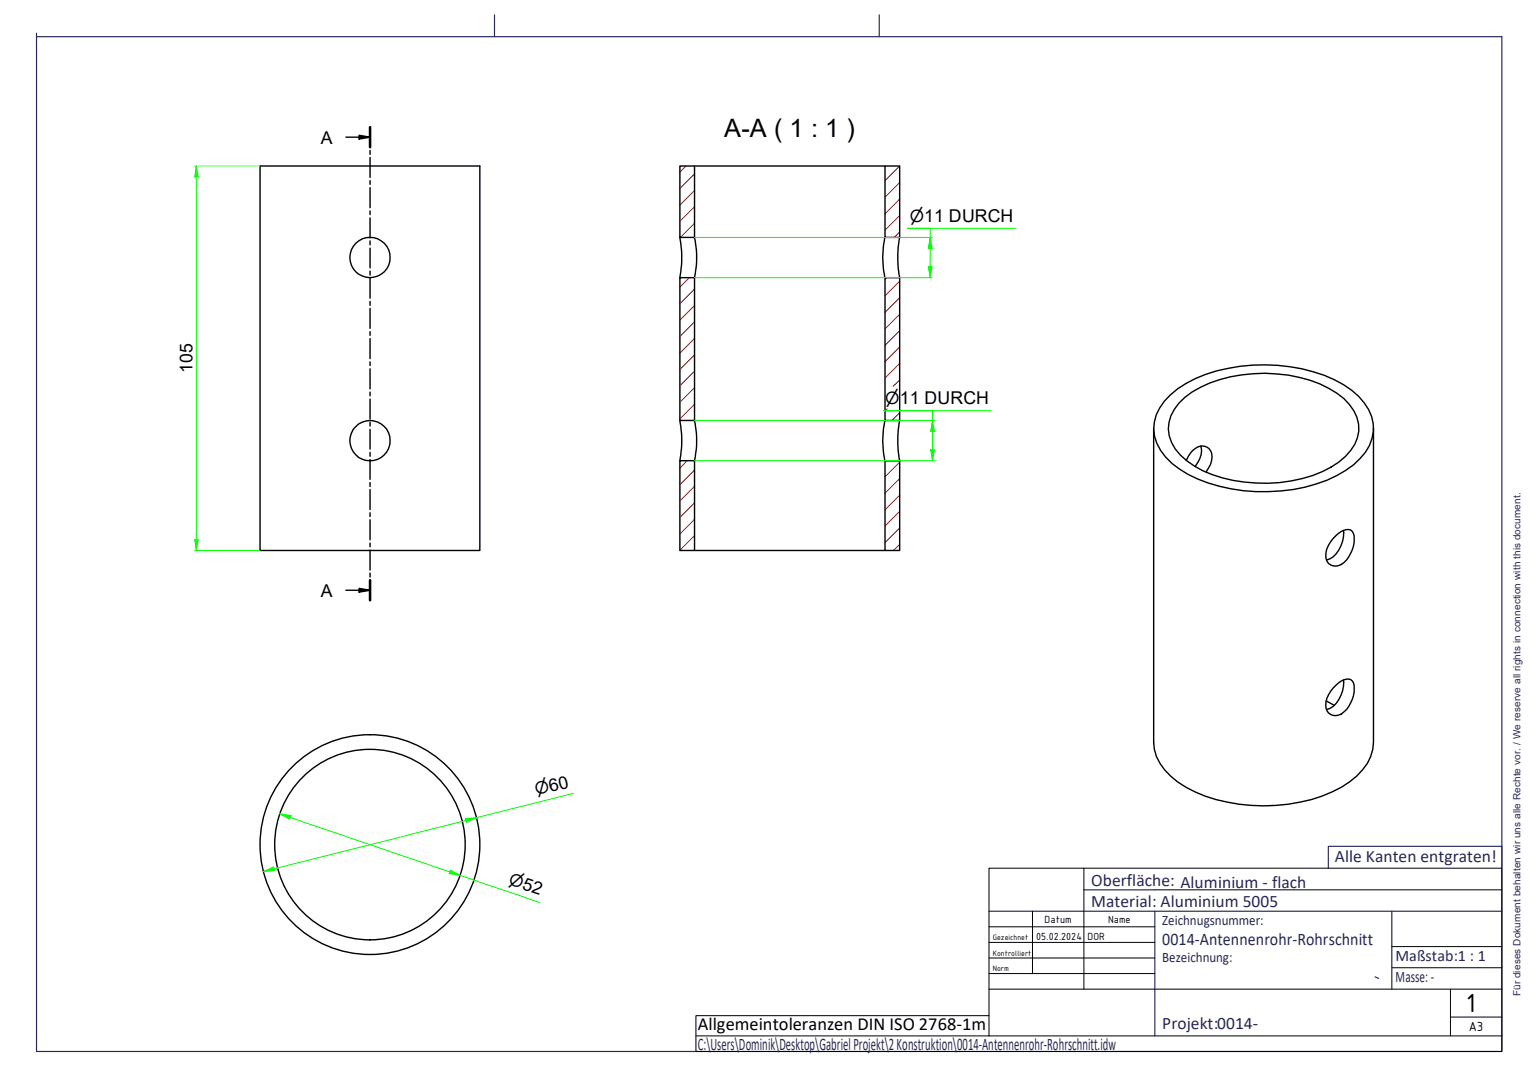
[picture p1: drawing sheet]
<svg xmlns="http://www.w3.org/2000/svg" width="420mm" height="297mm" viewBox="0 0 420 297" stroke-linecap="round" stroke-linejoin="round" font-family="sans-serif">
<!-- layer: AM_8 -->
<g fill="none" stroke="#f00" stroke-width=".27">
<path d="M187.3 45.3l-1.7 1.7M189.6 56.4l-4 4M189.6 52l-4 4M189.6 47.5l-4 4M245.6 58.9l-4 4M245.6 54.3l-4 4M245.6 49.8l-4 4M245.6 45.3l-4 4M188.2 75.8l-2.6 2.6M189.6 78.9l-4 4M189.6 60.9l-3.9 3.9M242.1 75.8l-.5 .5"/>
<path d="M245.6 76.8l-4 4M245.6 63.3l-1.5 1.5M189.6 96.9l-4 4M189.6 92.4l-4 4M189.6 87.9l-4 4M189.6 83.4l-4 4M245.6 99.2l-4 4M245.6 94.7l-4 4M245.6 90.3l-4 4M245.6 85.8l-4 4M245.6 81.3l-4 4M189.6 110.3l-4 4"/>
<path d="M189.6 105.8l-4 4M189.6 101.3l-4 4M242.2 111.6l-.6 .6M245.6 112.7l-2.1 2.1M245.6 103.7l-1.8 1.8M187.6 125.8l-2 2M189.6 137.3l-4 4M189.6 132.8l-4 4M189.6 128.3l-4 4M245.6 139.6l-4 4M245.6 135.2l-4 4M245.6 130.7l-4 4"/>
<path d="M245.6 126.2l-4 4M189.6 146.2l-4 4M189.6 141.8l-4 4M245.6 148.6l-1.7 1.7M245.6 144.1l-4 4"/>
</g>
<!-- layer: AM_0 -->
<g fill="none" stroke="#000" stroke-width=".38">
<path d="M71 45.3h60v105h-60zM185.6 45.3h4v19.5h-4zM189.6 45.3h52M241.6 45.3h4v19.5h-4zM185.6 75.8h4v39h-4zM185.6 64.8a29.9 29.9 0 0 1 0 11M189.6 64.8a26.7 26.7 0 0 1 0 11M241.6 75.8h4v39h-4zM241.6 64.8a24.1 24.1 0 0 0 0 11M245.6 64.8a29.9 29.9 0 0 0 0 11M185.6 114.8a29.9 29.9 0 0 1 0 11M189.6 114.8a26.7 26.7 0 0 1 0 11"/>
<path d="M241.6 114.8a24.1 24.1 0 0 0 0 11M245.6 114.8a29.9 29.9 0 0 0 0 11M315 117v85.7a14 14 0 0 0 6.5 10.8 41.2 41.2 0 0 0 23.5 6.5 40.8 40.8 0 0 0 23.4-6.5 13.5 13.5 0 0 0 6.6-10.8v-85.7M319.5 107.8a31.7 31.7 0 0 1 15.8-7.2 47.9 47.9 0 0 1 29 3.1 18.3 18.3 0 0 1 10.2 10 11.3 11.3 0 0 1-3.2 11.5 30.6 30.6 0 0 1-15.1 7.8 47.7 47.7 0 0 1-31.8-3.5 17 17 0 0 1-9.2-10.3 11.8 11.8 0 0 1 4.3-11.4zM321.9 110a28.1 28.1 0 0 1 17.1-7.7 39.2 39.2 0 0 1 23.8 3.7 14 14 0 0 1 8.1 9.8 10.2 10.2 0 0 1-3.6 8.8 28.3 28.3 0 0 1-14.8 6.7 42.4 42.4 0 0 1-24.1-2.8 18.3 18.3 0 0 1-8.6-7.7 9.7 9.7 0 0 1 2.1-10.8zM185.6 125.8h4v24.5h-4zM241.6 125.8h4v24.5h-4zM323.8 125.7a5.4 5.4 0 0 1 4.7-3.9 2.96 2.96 0 0 1 2.3 4l-.3 1.1-1.3 2M327.8 121.8a5.8 5.8 0 0 1-1.5 5.6M189.6 150.3h52M363.9 147.1a5 5 0 0 1 4.8-2.4 2.5 2.5 0 0 1 1 2.4 8.8 8.8 0 0 1-3.5 7 2.82 2.82 0 0 1-3.3-.1 2.82 2.82 0 0 1-.9-3.3 8.6 8.6 0 0 1 1.9-3.6zM366.8 144.8a8.4 8.4 0 0 1-3.7 7.8l-1 .3"/>
<path d="M362.1 191.4l2.2 1.2M363.9 187.9a5 5 0 0 1 4.8-2.4 2.35 2.35 0 0 1 1 2.4 8.8 8.8 0 0 1-3.5 7 2.82 2.82 0 0 1-3.3-.1 2.82 2.82 0 0 1-.9-3.2 8.6 8.6 0 0 1 1.9-3.7zM366.8 185.7a8.4 8.4 0 0 1-3.7 7.7l-1 .3"/>
<circle cx="101" cy="70.3" r="5.5"/>
<circle cx="101" cy="120.3" r="5.5"/>
<circle cx="101" cy="230.6" r="30"/>
<circle cx="101" cy="230.6" r="26"/>
</g>
<!-- layer: AM_10 -->
<g fill="none" stroke="#000" stroke-width=".38">
<path d="M94.4 37.5h6.6M98 36.9l3 .6-3 .5zM101 34.7v5.5M101 41.1v1M101 43v5.4M101 49.3v1M101 51.2v5.5M101 57.6v1M101 59.5v5.4M101 65.8v1.1M101 67.7v5.4M101 74v1.1"/>
<path d="M101 76v5.4M101 82.3v1.1M101 84.2v5.4M101 90.5v1.1M101 92.4v5.5M101 98.8v1M101 100.7v5.5M101 107v1.1M101 109v5.4M101 115.2v1.1M101 117.2v5.4M101 123.5v1.1"/>
<path d="M101 125.5v5.4M101 131.7v1.1M101 133.7v5.4M101 140v1M101 141.9v5.5M101 148.3v1M101 150.2v5.4M101 156.4v1.1M101 158.4v5.5M94.4 161.1h6.6M98 160.6l3 .5-3 .6z"/>
</g>
<path d="M101 34.7v5.5M101 158.4v5.5" fill="none" stroke="#000" stroke-width=".7"/>
<g fill="#000">
<path d="M98 36.9l3 .6-3 .5z" fill-rule="evenodd"/>
<path d="M98 160.6l3 .5-3 .6z" fill-rule="evenodd"/>
</g>
<path d="M10 10h400v277.1h-400zM10 9.1v.9M135 4v6M240 4v6M362.6 237v-5.9h47.4v5.9M270 248.8h140M295.9 242.9h19.4M315.3 248.8v34M375.4 266.7l1 .4" fill="none" stroke="#262659" stroke-width=".32"/>
<!-- layer: AM_0 -->
<path d="M380 258.4h30M380 248.8v21.3M270 277.3h-80v9.8h80M380 264.2h30M190 282.8h80" fill="none" stroke="#000" stroke-width=".27"/>
<!-- layer: Schriftkopf -->
<path d="M295.9 237v33.1M270 253h45.3M270 257.3h45.3M281.9 248.8v17M315.3 242.9h94.7M270 261.5h45.3M270 265.8h45.3M270 270.1h140M396 277.7h14M396 270.1v12.7M410 282.8h-140v-45.8h140v50.1h-140" fill="none" stroke="#000" stroke-width=".27"/>
<!-- layer: AM_5 -->
<path d="M130.1 223.3l-2.9 .7" fill="none" stroke="#0f0" stroke-width=".27"/>
<path d="M127.1 223.5l3-.2-2.8 1.2z" fill-rule="evenodd" fill="#0f0"/>
<path d="M74.8 237.2l-2.9 .7M127.1 223.5l3-.2-2.8 1.2z" fill="none" stroke="#0f0" stroke-width=".27"/>
<path d="M71.9 237.9l2.8-1.2 .2 1z" fill-rule="evenodd" fill="#0f0"/>
<path d="M156.5 216.6l-26.4 6.7M71.9 237.9l2.8-1.2 .2 1zM122.8 238l2.8 1M127.2 224l-52.4 13.2" fill="none" stroke="#0f0" stroke-width=".27"/>
<path d="M122.9 237.5l2.7 1.5-3-.5z" fill-rule="evenodd" fill="#0f0"/>
<path d="M76.4 222.2l2.8 1M122.9 237.5l2.7 1.5-3-.5z" fill="none" stroke="#0f0" stroke-width=".27"/>
<path d="M76.4 222.2l3 .5-.3 .9z" fill-rule="evenodd" fill="#0f0"/>
<path d="M253.9 64.8v3M76.4 222.2l3 .5-.3 .9zM79.2 223.2l43.6 14.8M125.6 239l21.8 7.4" fill="none" stroke="#0f0" stroke-width=".27"/>
<path d="M253.9 64.8l.5 3h-1z" fill-rule="evenodd" fill="#0f0"/>
<path d="M253.9 64.8l.5 3h-1zM253.9 72.8v3" fill="none" stroke="#0f0" stroke-width=".27"/>
<path d="M253.4 72.8h1l-.5 3z" fill-rule="evenodd" fill="#0f0"/>
<path d="M189.6 64.8h64.8M189.6 75.8h64.8M253.4 72.8h1l-.5 3zM253.9 67.8v5M277.2 62.3h-29.4h6.1v2.5M254.6 114.8v3" fill="none" stroke="#0f0" stroke-width=".27"/>
<path d="M254.6 114.8l.5 3h-1z" fill-rule="evenodd" fill="#0f0"/>
<path d="M254.6 114.8l.5 3h-1zM254.6 122.8v3" fill="none" stroke="#0f0" stroke-width=".27"/>
<path d="M254.1 122.8h1l-.5 3z" fill-rule="evenodd" fill="#0f0"/>
<path d="M53.6 45.3v3M189.6 114.8h65.5M254.6 117.8v5M270.6 112.1h-29.4h13.4v2.7M189.6 125.8h65.5M254.1 122.8h1l-.5 3z" fill="none" stroke="#0f0" stroke-width=".27"/>
<path d="M53.6 45.3l.5 3h-1z" fill-rule="evenodd" fill="#0f0"/>
<path d="M53.6 45.3l.5 3h-1zM53.6 147.3v3" fill="none" stroke="#0f0" stroke-width=".27"/>
<path d="M53.1 147.3h1l-.5 3z" fill-rule="evenodd" fill="#0f0"/>
<path d="M53.1 45.3h17.9M53.6 48.3v99M53.1 147.3h1l-.5 3zM53.1 150.3h17.9" fill="none" stroke="#0f0" stroke-width=".27"/>
<text font-size="7.7" x="400.2" y="276.3">1</text>
<text font-size="6.9" x="197.7" y="37.3">A-A ( 1 : 1 )</text>
<text font-size="5" x="190.5" y="281.2">Allgemeintoleranzen DIN ISO 2768-1m</text>
<g font-size="4.8">
<text x="87.6" y="39.2">A</text>
<text x="52.6" y="101.9" transform="rotate(-90 52.6 101.9)">105</text>
<text x="245.6" y="110.2">11 DURCH</text>
<text x="87.6" y="162.9">A</text>
</g>
<g font-size="4.8" fill="#262659">
<text x="364.4" y="235.3">Alle Kanten entgraten!</text>
<text x="297.9" y="241.8">Oberfläche: Aluminium - flach</text>
<text x="297.9" y="247.7">Material: Aluminium 5005</text>
<text x="317.3" y="257.9">0014-Antennenrohr-Rohrschnitt</text>
<text x="317.3" y="281">Projekt:0014-</text>
<text x="190.5" y="286.7">C:\Users\Dominik\Desktop\GabrielProjekt\2Konstruktion\0014-Antennenrohr-Rohrschnitt.idw</text>
</g>
<g font-size="4.6">
<text x="248.3" y="60.5">⌀11 DURCH</text>
<text x="241.7" y="110.2">⌀</text>
<text x="146.5" y="217.2" transform="rotate(-14 146.5 217.2)">⌀60</text>
<text x="138.6" y="241.5" transform="rotate(19 138.6 241.5)">⌀52</text>
</g>
<g font-size="4.4" fill="#262659">
<text x="381" y="262.4">Maßstab:1 : 1</text>
<text x="381" y="268">Masse:-</text>
</g>
<g font-size="3.9" fill="#262659">
<text x="317.3" y="252.7">Zeichnugsnummer:</text>
<text x="317.3" y="262.7">Bezeichnung:</text>
</g>
<text font-size="3.9" x="401" y="281.5">A3</text>
<g font-size="3">
<text x="282.9" y="256.7">05.02.2024</text>
<text x="285.2" y="252">Datum</text>
<text x="296.9" y="256.7">DOR</text>
<text x="302.5" y="252">Name</text>
</g>
<text font-size="2.7" fill="#262659" x="415.1" y="272" transform="rotate(-90 415.1 272)">Für dieses Dokument behalten wir uns alle Rechte vor. / We reserve all rights in connection with this document.</text>
<g font-size="2.3">
<text x="271" y="256.7">Gezeichnet</text>
<text x="271" y="260.9">Kontrolliert</text>
<text x="271" y="265.2">Norm</text>
</g>
</svg>
